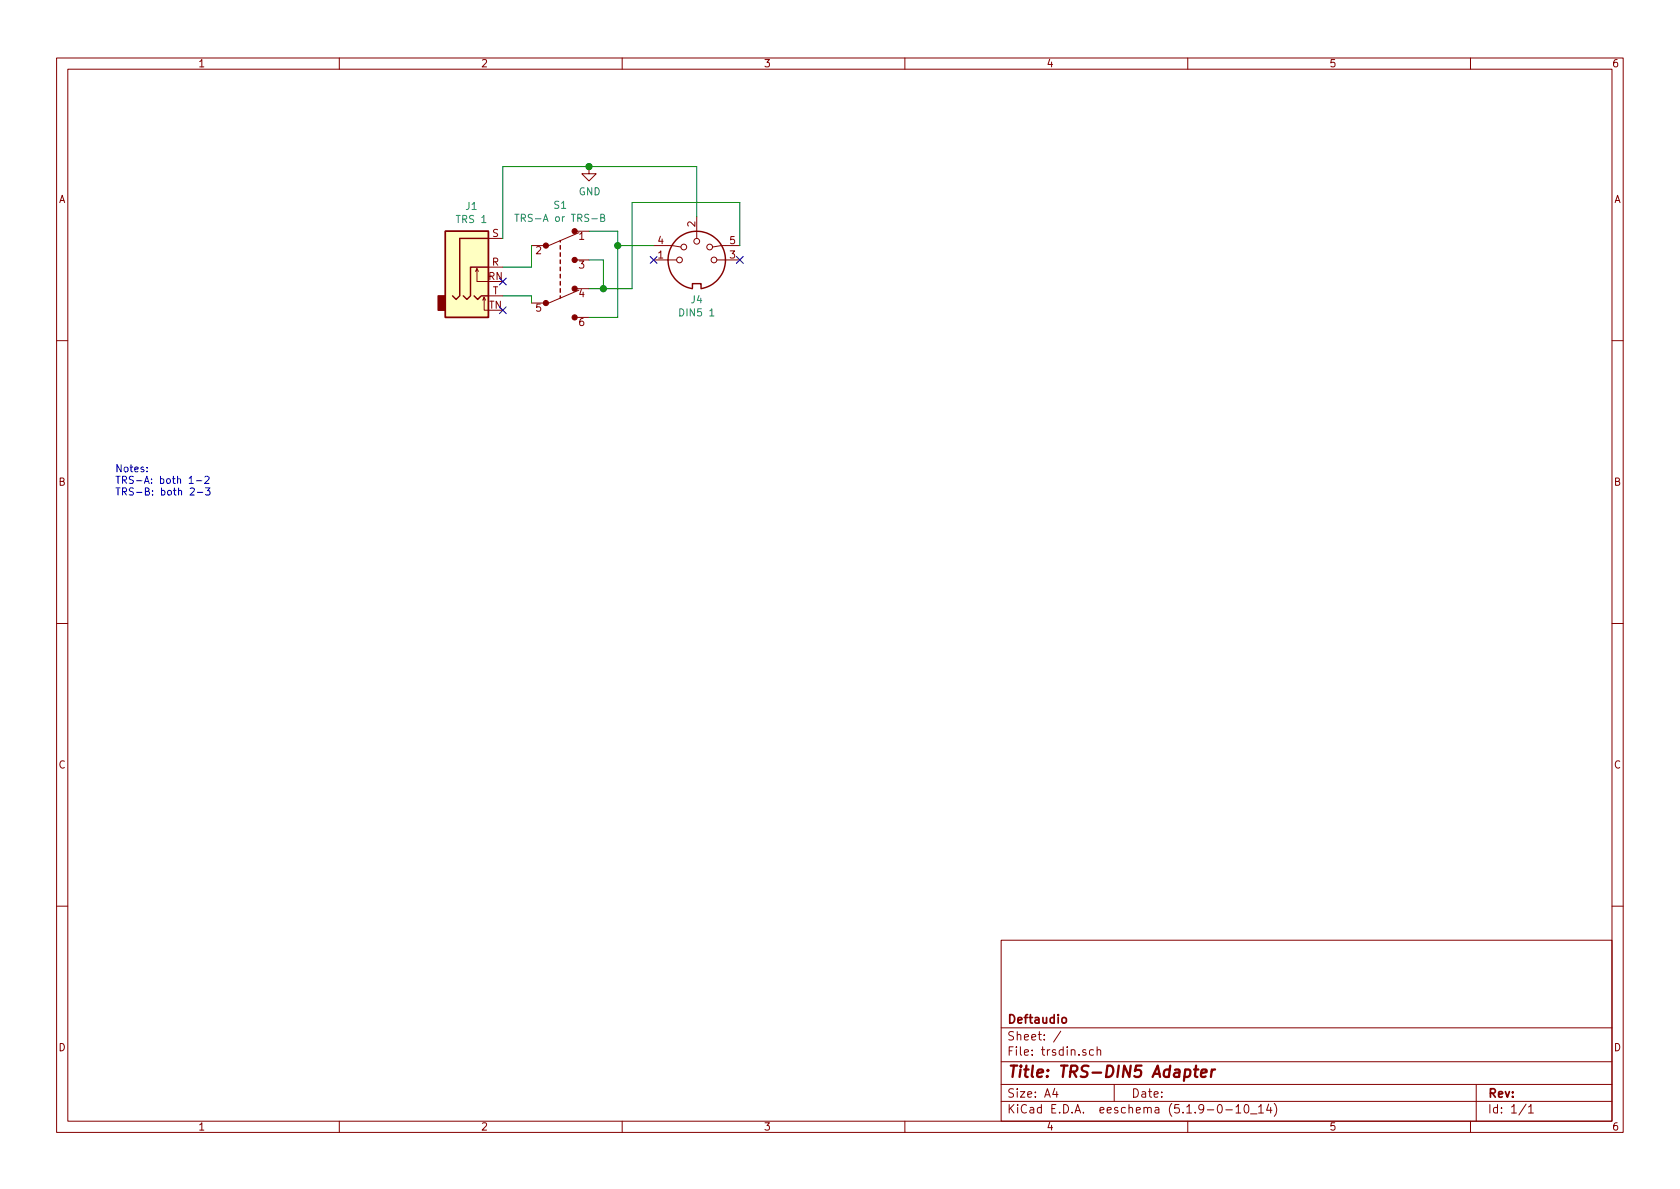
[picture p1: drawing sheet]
<svg xmlns="http://www.w3.org/2000/svg" width="297mm" height="210mm" viewBox="0 0 297 210" stroke-linecap="round" stroke-linejoin="round" font-family="sans-serif">
<g fill="none" stroke="#840000" stroke-width=".18">
<path d="M10 10.3h277v189.9h-277zM12 12.2h273v186.1h-273zM60 10.3v1.9M110 10.3v1.9M160 10.3v1.9M210 10.3v1.9M260 10.3v1.9M104.1 29.5v1.2h1.3l-1.3 1.3-1.2-1.3h1.2M123.2 38.3v3.9M84.1 48l.2-.5v2.3h2.1M84.3 47.5l.3 .5M85.3 53.1l.3-.5v2.3h.8"/>
<path d="M85.6 52.6l.3 .5M86.4 47.2h2.5M86.4 42.2h2.5M86.4 52.3h2.5M94 43.4h2.5M94 53.6h2.5M101.6 40.9h2.5M101.6 46h2.5M101.6 51h2.5M101.6 56.1h2.5M102.4 51.3l-5.4 2.3M102.4 41.1l-5.4 2.3"/>
<path d="M115.6 43.4h3.3l1.5 .3M115.6 46h4M126.7 46h4.1M130.8 43.4h-3.3l-1.5 .3M10 60.2h2M285 60.2h2M10 110.3h2M285 110.3h2M10 160.2h2M177 166.3h108v32h-108zM285 160.2h2M60 198.3v1.9"/>
<path d="M110 198.3v1.9M160 198.3v1.9M177 194.8h108M177 191.8h108M177 187.8h108M177 181.8h108M186.5 192.5l-.4 1h1M186.8 193v1M187.6 182.3l-1.3 2M193.3 185.7l-.4-.1-.3 .3 .1 .6 .2 .1 .4-.1M194 185.7l.2-.1 .4 .1v.9M194 185.1v1.5"/>
<path d="M197 191.8v3M210 198.3v1.9M216.7 196.3h1.2M218.5 195.8l.4-.5v1.5M218.5 196.8h.9M220.1 195.5l.3-.2a.94 .94 0 0 1 0 1.5 .82 .82 0 0 1-.3-1.3zM221.1 197h1.1M222.5 195.8l.5-.5v1.5M222.5 196.8h.9M224.3 195.2l-.3 1.1h.9M224.7 195.8v1M225.3 195.1a1.71 1.71 0 0 1 0 2.3"/>
<path d="M260 198.3v1.9M261 191.8v6.5M269.8 195.2l-1.2 2M270.3 195.8l.4-.5v1.5M270.3 196.8h.8"/>
<circle cx="120.1" cy="46" r=".51"/>
<circle cx="120.9" cy="43.7" r=".51"/>
<circle cx="123.2" cy="42.7" r=".51"/>
<circle cx="125.5" cy="43.7" r=".51"/>
<circle cx="126.2" cy="46" r=".51"/>
</g>
<path d="M211.1 189.1h.8M211.5 188.4l-.2 1.8v.1l.4 .1M212.4 189.8l.9-.2v-.4h-.8l-.2 1 .3 .2 .6-.1M214.3 189.1l-.2 1.3M214.8 189.1a.54 .54 0 0 0-.6 .4" fill="none" stroke="#840000" stroke-width=".41"/>
<path d="M187.8 180.1l.2-.2 .5 .2v.7l-.3 .1-.4-.1z" fill="none" stroke="#840000" stroke-width=".3"/>
<path d="M78.7 40.9h7.7v15.2h-7.7z" fill="#ffffc2" stroke="#ffffc2" stroke-width=".18"/>
<g fill="none" stroke="#840000" stroke-width=".25">
<path d="M78.7 40.9h7.7v15.2h-7.7zM83.8 52.3l.7 .7 .6-.7h1.3M86.4 47.2h-3.2v5.1l-.7 .7-.6-.7M86.4 42.2h-5.1v10.1l-.7 .7-.6-.7M99.1 42.5v.3M99.1 43.4v.7M99.1 44.7v.6M99.1 46v.6M99.1 47.2v.7M99.1 48.5v.6M99.1 49.8v.6M99.1 51v.7"/>
<path d="M99.1 52.3v.4M122.4 51a5.1 5.1 0 0 1-3.5-7.8 5.1 5.1 0 0 1 8.6 0 5.1 5.1 0 0 1-3.5 7.8M122.4 50.9v-.7h1.6v.7"/>
</g>
<path d="M77.5 52.3h1.2v2.6h-1.2z" fill="#840000" stroke="#840000" stroke-width=".25"/>
<g fill="#840000" stroke="#840000" stroke-width=".18">
<circle cx="96.5" cy="53.6" r=".46"/>
<circle cx="96.5" cy="43.4" r=".46"/>
<circle cx="101.6" cy="56.1" r=".46"/>
<circle cx="101.6" cy="51" r=".46"/>
<circle cx="101.6" cy="46" r=".46"/>
<circle cx="101.6" cy="40.9" r=".46"/>
</g>
<path d="M91 37.9h.8M91.4 37.9v1.3M106.2 38.5l.6-.1 .1-.2-.1-.2-.6-.1v1.3h.5l.2-.2v-.3l-.3-.2M125.5 55.9h.7" fill="none" stroke="#008484" stroke-width=".18"/>
<path d="M123.2 38.3v-8.8h-34.3v12.7M88.9 52.3h5.1v1.3M94 43.4v3.8h-5.1M104.1 40.9h5.1v15.2h-5.1M104.1 46h2.6v5M109.2 43.4h6.4M130.8 43.4v-7.6h-19v15.2h-7.7" fill="none" stroke="#008400" stroke-width=".18"/>
<path d="M26 83.3v.1M26 82.6v.2M33.5 84.6l.3-.4v1.3M33.5 85.5h.7M33.6 86.4l.5-.1 .3 .3-.8 .9h.8M34.7 85h1M34.9 87.1h1M36.2 84.3l.5-.1 .2 .1 .1 .3-.1 .2-.7 .7h.8M36.3 86.3h.8l-.4 .5 .4 .1v.5l-.2 .1-.6-.1" fill="none" stroke="#0000c2" stroke-width=".18"/>
<g fill="#008400" stroke="#008400" stroke-width=".25">
<circle cx="106.7" cy="51" r=".51"/>
<circle cx="104.1" cy="29.5" r=".51"/>
<circle cx="109.2" cy="43.4" r=".51"/>
</g>
<path d="M88.3 49.2l1.2 1.2M88.3 54.2l1.2 1.3M89.5 49.2l-1.2 1.2M89.5 54.2l-1.2 1.3M115 45.4l1.2 1.2M116.2 45.4l-1.2 1.2M130.2 45.4l1.2 1.2M131.4 45.4l-1.2 1.2" fill="none" stroke="#000084" stroke-width=".18"/>
<text font-size="2.8" fill="#840000" x="178" y="190.5">Title: TRS-DIN5 Adapter</text>
<g font-size="2.1" fill="#840000">
<text x="178" y="184">Sheet: /</text>
<text x="178" y="181">Deftaudio</text>
<text x="178" y="186.7">File: trsdin.sch</text>
<text x="178" y="196.9">KiCad E.D.A. eeschema (5.1.9-0-10_14)</text>
<text x="178" y="194.1">Size: A4</text>
<text x="200" y="194.1">Date:</text>
<text x="263" y="194.1">Rev:</text>
<text x="263" y="196.9">Id: 1/1</text>
</g>
<g font-size="1.8" fill="#840000">
<text x="35" y="11.9">1</text>
<text x="85" y="11.9">2</text>
<text x="135" y="11.9">3</text>
<text x="185" y="11.9">4</text>
<text x="235" y="11.9">5</text>
<text x="285" y="11.9">6</text>
<text x="10.4" y="35.9">A</text>
<text x="285.4" y="35.9">A</text>
<text x="87" y="41.9">S</text>
<text x="122.9" y="40.1" transform="rotate(-90 122.9 40.1)">2</text>
<text x="87" y="47">R</text>
<text x="94.8" y="45">2</text>
<text x="102.4" y="42.4">1</text>
<text x="102.4" y="47.5">3</text>
<text x="116.4" y="45.7">1</text>
<text x="116.4" y="43.2">4</text>
<text x="129.1" y="45.7">3</text>
<text x="129.1" y="43.2">5</text>
<text x="86.4" y="49.5">RN</text>
<text x="87.1" y="52.1">T</text>
<text x="102.4" y="52.6">4</text>
<text x="86.5" y="54.6">TN</text>
<text x="94.8" y="55.1">5</text>
<text x="102.4" y="57.7">6</text>
<text x="10.4" y="85.9">B</text>
<text x="285.4" y="85.9">B</text>
<text x="10.4" y="135.9">C</text>
<text x="285.4" y="135.9">C</text>
<text x="10.4" y="185.9">D</text>
<text x="285.4" y="185.9">D</text>
<text x="35" y="199.9">1</text>
<text x="85" y="199.9">2</text>
<text x="135" y="199.9">3</text>
<text x="185" y="199.9">4</text>
<text x="235" y="199.9">5</text>
<text x="285" y="199.9">6</text>
</g>
<g font-size="1.8" fill="#008484">
<text x="102.3" y="34.5">GND</text>
<text x="80.9" y="39.4">TRS 1</text>
<text x="82.4" y="37.1">J1</text>
<text x="92.3" y="39.2">TRS-A or TRS-B</text>
<text x="98" y="36.9">S1</text>
<text x="122.2" y="53.6">J4</text>
<text x="120.4" y="56">DIN5 1</text>
</g>
<g font-size="1.8" fill="#0000c2">
<text x="20.3" y="83.5">Notes:</text>
<text x="20.3" y="85.6">TRS-A: both 1-2</text>
<text x="20.3" y="87.6">TRS-B: both 2-3</text>
</g>
</svg>
